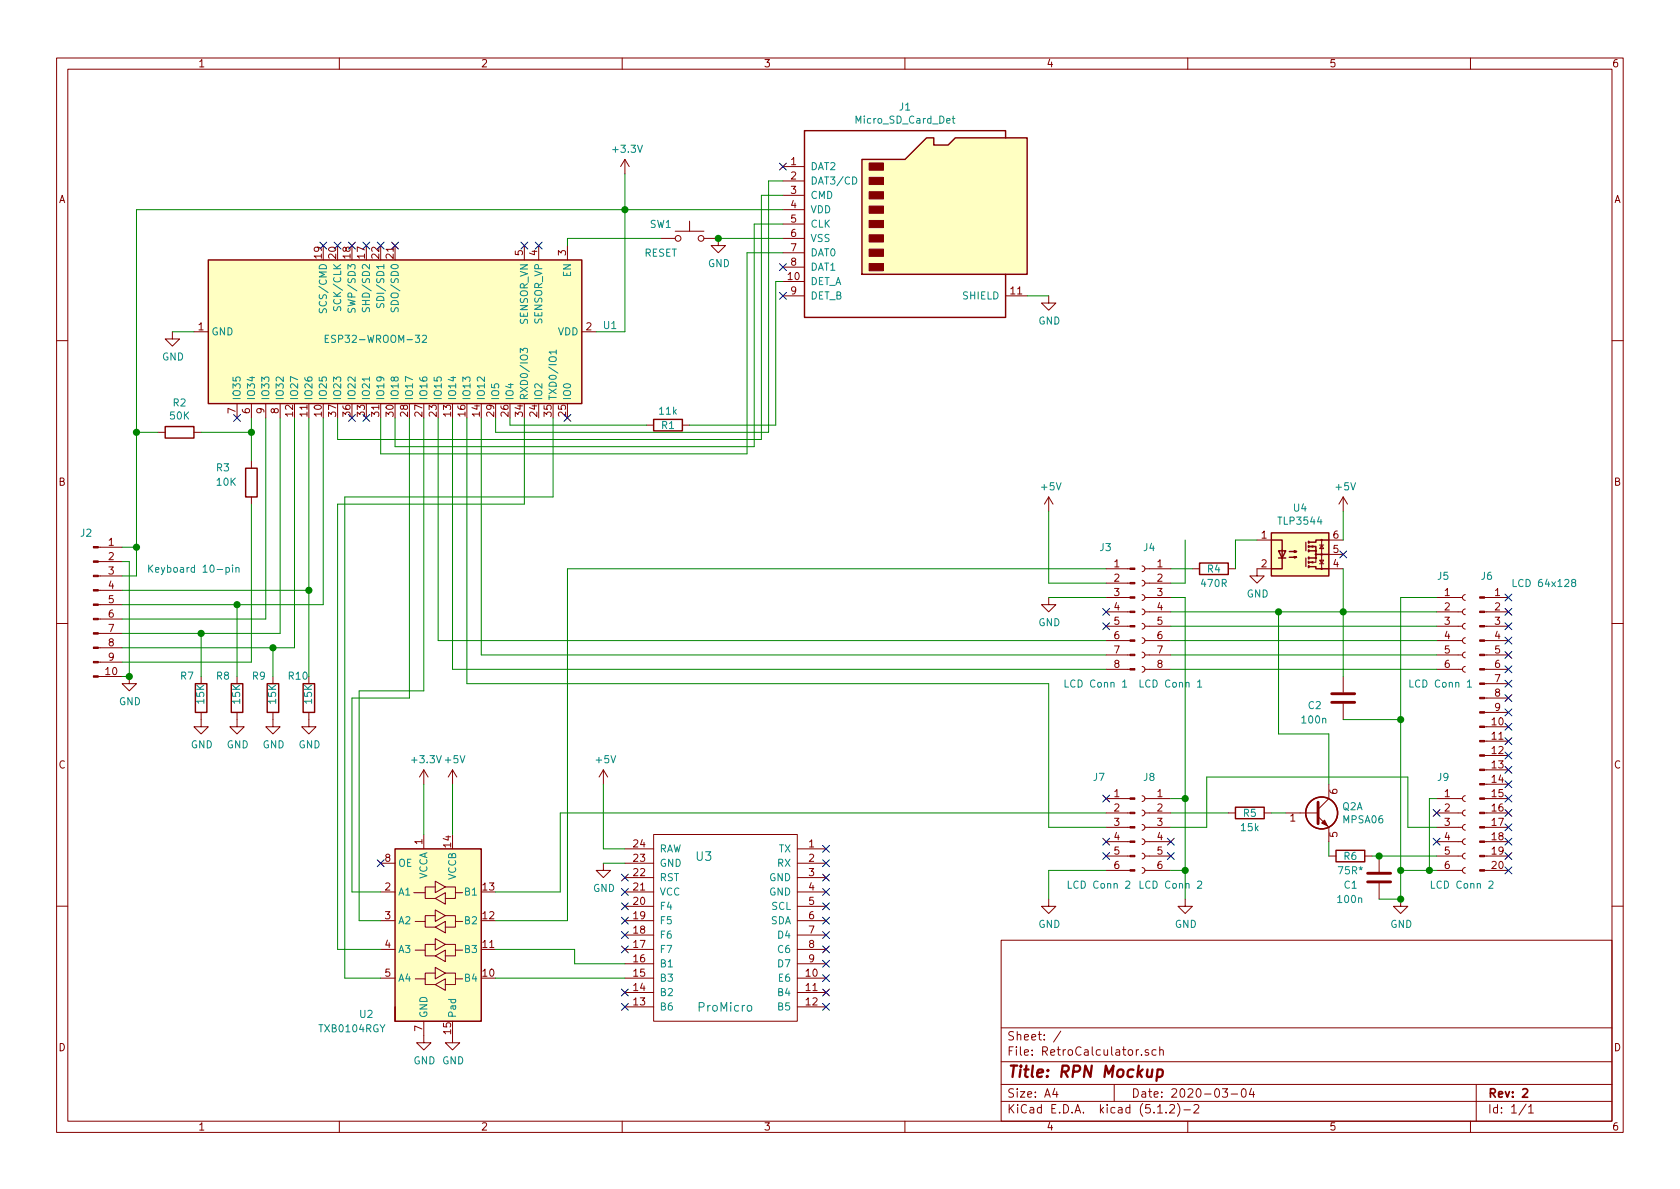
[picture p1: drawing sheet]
EESchema Schematic File Version 4
LIBS:RetroCalculator-cache
EELAYER 29 0
EELAYER END
$Descr A4 11693 8268
encoding utf-8
Sheet 1 1
Title "RPN Mockup"
Date "2020-03-04"
Rev "2"
Comp ""
Comment1 ""
Comment2 ""
Comment3 ""
Comment4 ""
$EndDescr
$Comp
L RF_Module:ESP32-WROOM-32 U1
U 1 1
P 2750 2300
F 0 "U1" V 2704 3744 50  0000 L CNN
F 1 "ESP32-WROOM-32" V 2800 1800 50  0000 L CNN
F 2 "RF_Module:ESP32-WROOM-32" H 2750 800 50  0001 C CNN
F 3 "https://www.espressif.com/sites/default/files/documentation/esp32-wroom-32_datasheet_en.pdf" H 2450 2350 50  0001 C CNN
	1    2750 2300
	0    1    1    0   
$EndComp
$Comp
L Connector:Micro_SD_Card_Det J1
U 1 1
P 6350 1550
F 0 "J1" H 6300 2367 50  0000 C CNN
F 1 "Micro_SD_Card_Det" H 6300 2276 50  0000 C CNN
F 2 "" H 8400 2250 50  0001 C CNN
F 3 "https://www.hirose.com/product/en/download_file/key_name/DM3/category/Catalog/doc_file_id/49662/?file_category_id=4&item_id=195&is_series=1" H 6350 1650 50  0001 C CNN
	1    6350 1550
	1    0    0    -1  
$EndComp
$Comp
L Device:R R2
U 1 1
P 1250 3000
F 0 "R2" V 1043 3000 50  0000 C CNN
F 1 "50K" V 1134 3000 50  0000 C CNN
F 2 "" V 1180 3000 50  0001 C CNN
F 3 "~" H 1250 3000 50  0001 C CNN
	1    1250 3000
	0    1    1    0   
$EndComp
Wire Wire Line
	1750 2900 1750 3000
Wire Wire Line
	1750 3000 1400 3000
Wire Wire Line
	1100 3000 950  3000
Wire Wire Line
	4350 1450 4350 2300
Wire Wire Line
	4350 2300 4150 2300
Wire Wire Line
	4350 1450 5450 1450
Connection ~ 4350 1450
$Comp
L Connector:Conn_01x10_Male J2
U 1 1
P 650 4200
F 0 "J2" H 600 4700 50  0000 C CNN
F 1 "Keyboard 10-pin" H 1350 4450 50  0000 C CNN
F 2 "" H 650 4200 50  0001 C CNN
F 3 "~" H 650 4200 50  0001 C CNN
	1    650  4200
	1    0    0    -1  
$EndComp
Wire Wire Line
	850  3800 950  3800
Wire Wire Line
	950  3800 950  3000
Connection ~ 950  3000
Wire Wire Line
	950  3000 950  1450
Wire Wire Line
	950  1450 4350 1450
$Comp
L power:GND #PWR02
U 1 1
P 900 4700
F 0 "#PWR02" H 900 4450 50  0001 C CNN
F 1 "GND" H 905 4527 50  0000 C CNN
F 2 "" H 900 4700 50  0001 C CNN
F 3 "" H 900 4700 50  0001 C CNN
	1    900  4700
	1    0    0    -1  
$EndComp
Wire Wire Line
	850  4700 900  4700
Wire Wire Line
	850  4600 1750 4600
$Comp
L Device:R R3
U 1 1
P 1750 3350
F 0 "R3" H 2000 3250 50  0000 R CNN
F 1 "10K" H 2000 3350 50  0000 R CNN
F 2 "" V 1680 3350 50  0001 C CNN
F 3 "~" H 1750 3350 50  0001 C CNN
	1    1750 3350
	-1   0    0    1   
$EndComp
Wire Wire Line
	1750 3500 1750 4600
Wire Wire Line
	1750 3000 1750 3200
Connection ~ 1750 3000
Wire Wire Line
	850  4000 950  4000
Wire Wire Line
	950  4000 950  3800
Connection ~ 950  3800
Wire Wire Line
	850  3900 900  3900
Wire Wire Line
	900  3900 900  4700
Wire Wire Line
	3150 2900 3150 4650
Wire Wire Line
	3450 2900 3450 3000
Wire Wire Line
	3450 3000 5350 3000
Wire Wire Line
	5350 3000 5350 1250
Wire Wire Line
	5350 1250 5450 1250
Wire Wire Line
	2350 2900 2350 3050
Wire Wire Line
	2350 3050 5300 3050
Wire Wire Line
	5300 3050 5300 1350
Wire Wire Line
	5300 1350 5450 1350
Wire Wire Line
	2750 2900 2750 3100
Wire Wire Line
	2750 3100 5250 3100
Wire Wire Line
	5250 3100 5250 1550
Wire Wire Line
	5250 1550 5450 1550
$Comp
L power:GND #PWR01
U 1 1
P 5000 1650
F 0 "#PWR01" H 5000 1400 50  0001 C CNN
F 1 "GND" H 5005 1477 50  0000 C CNN
F 2 "" H 5000 1650 50  0001 C CNN
F 3 "" H 5000 1650 50  0001 C CNN
	1    5000 1650
	1    0    0    -1  
$EndComp
Wire Wire Line
	5000 1650 5450 1650
Wire Wire Line
	2650 2900 2650 3150
Wire Wire Line
	2650 3150 5200 3150
Wire Wire Line
	5200 1750 5200 3150
Wire Wire Line
	5200 1750 5450 1750
Wire Wire Line
	3550 2900 3550 2950
Wire Wire Line
	5400 2950 5400 1950
Wire Wire Line
	5400 1950 5450 1950
Wire Wire Line
	1950 2900 1950 4400
Wire Wire Line
	1950 4400 1400 4400
$Comp
L Connector:Conn_01x20_Male J6
U 1 1
P 10300 5050
F 0 "J6" H 10350 6100 50  0000 C CNN
F 1 "LCD 64x128" H 10750 6050 50  0000 C CNN
F 2 "" H 10300 5050 50  0001 C CNN
F 3 "~" H 10300 5050 50  0001 C CNN
	1    10300 5050
	1    0    0    -1  
$EndComp
$Comp
L Connector:Conn_01x06_Male J7
U 1 1
P 7900 5750
F 0 "J7" H 8150 6100 50  0000 C CNN
F 1 "LCD Conn 2" H 8150 5350 50  0000 C CNN
F 2 "" H 7900 5750 50  0001 C CNN
F 3 "~" H 7900 5750 50  0001 C CNN
	1    7900 5750
	-1   0    0    -1  
$EndComp
$Comp
L Connector:Conn_01x08_Male J3
U 1 1
P 7900 4250
F 0 "J3" H 8150 4700 50  0000 R CNN
F 1 "LCD Conn 1" H 8400 3750 50  0000 R CNN
F 2 "" H 7900 4250 50  0001 C CNN
F 3 "~" H 7900 4250 50  0001 C CNN
	1    7900 4250
	-1   0    0    -1  
$EndComp
$Comp
L Connector:Conn_01x08_Female J4
U 1 1
P 7950 4250
F 0 "J4" H 7900 4700 50  0000 C CNN
F 1 "LCD Conn 1" H 7750 3750 50  0000 C CNN
F 2 "" H 7950 4250 50  0001 C CNN
F 3 "~" H 7950 4250 50  0001 C CNN
	1    7950 4250
	-1   0    0    -1  
$EndComp
$Comp
L Connector:Conn_01x06_Female J8
U 1 1
P 7950 5750
F 0 "J8" H 7900 6100 50  0000 C CNN
F 1 "LCD Conn 2" H 7750 5350 50  0000 C CNN
F 2 "" H 7950 5750 50  0001 C CNN
F 3 "~" H 7950 5750 50  0001 C CNN
	1    7950 5750
	-1   0    0    -1  
$EndComp
$Comp
L Connector:Conn_01x06_Female J9
U 1 1
P 10200 5750
F 0 "J9" H 10000 6100 50  0000 L CNN
F 1 "LCD Conn 2" H 9950 5350 50  0000 L CNN
F 2 "" H 10200 5750 50  0001 C CNN
F 3 "~" H 10200 5750 50  0001 C CNN
	1    10200 5750
	1    0    0    -1  
$EndComp
$Comp
L Connector:Conn_01x06_Female J5
U 1 1
P 10200 4350
F 0 "J5" H 10000 4700 50  0000 L CNN
F 1 "LCD Conn 1" H 9800 3950 50  0000 L CNN
F 2 "" H 10200 4350 50  0001 C CNN
F 3 "~" H 10200 4350 50  0001 C CNN
	1    10200 4350
	1    0    0    -1  
$EndComp
Wire Wire Line
	10000 4150 9750 4150
Wire Wire Line
	9750 4150 9750 5000
Wire Wire Line
	10000 6050 9950 6050
Connection ~ 9750 6050
Wire Wire Line
	9750 6050 9750 6250
$Comp
L Device:R R6
U 1 1
P 9400 5950
F 0 "R6" V 9400 5950 50  0000 C CNN
F 1 "75R*" V 9500 5950 50  0000 C CNN
F 2 "" V 9330 5950 50  0001 C CNN
F 3 "~" H 9400 5950 50  0001 C CNN
	1    9400 5950
	0    1    1    0   
$EndComp
$Comp
L Device:C C1
U 1 1
P 9600 6100
F 0 "C1" H 9350 6050 50  0000 L CNN
F 1 "100n" H 9300 5950 50  0000 L CNN
F 2 "" H 9638 5950 50  0001 C CNN
F 3 "~" H 9600 6100 50  0001 C CNN
	1    9600 6100
	1    0    0    -1  
$EndComp
Wire Wire Line
	9600 5950 10000 5950
Wire Wire Line
	9600 6250 9750 6250
$Comp
L power:GND #PWR04
U 1 1
P 9750 6250
F 0 "#PWR04" H 9750 6000 50  0001 C CNN
F 1 "GND" H 9755 6077 50  0000 C CNN
F 2 "" H 9750 6250 50  0001 C CNN
F 3 "" H 9750 6250 50  0001 C CNN
	1    9750 6250
	1    0    0    -1  
$EndComp
Connection ~ 9750 6250
Wire Wire Line
	8150 4150 8250 4150
Wire Wire Line
	8250 4150 8250 5550
$Comp
L power:GND #PWR03
U 1 1
P 8250 6250
F 0 "#PWR03" H 8250 6000 50  0001 C CNN
F 1 "GND" H 8255 6077 50  0000 C CNN
F 2 "" H 8250 6250 50  0001 C CNN
F 3 "" H 8250 6250 50  0001 C CNN
	1    8250 6250
	1    0    0    -1  
$EndComp
Wire Wire Line
	8150 4050 8250 4050
Wire Wire Line
	8250 4050 8250 3750
$Comp
L Device:R R4
U 1 1
P 8450 3950
F 0 "R4" V 8450 3950 50  0000 C CNN
F 1 "470R" V 8550 3950 50  0000 C CNN
F 2 "" V 8380 3950 50  0001 C CNN
F 3 "~" H 8450 3950 50  0001 C CNN
	1    8450 3950
	0    1    1    0   
$EndComp
$Comp
L Device:R R5
U 1 1
P 8700 5650
F 0 "R5" V 8700 5650 50  0000 C CNN
F 1 "15k" V 8800 5650 50  0000 C CNN
F 2 "" V 8630 5650 50  0001 C CNN
F 3 "~" H 8700 5650 50  0001 C CNN
	1    8700 5650
	0    1    1    0   
$EndComp
Wire Wire Line
	8850 5650 8950 5650
Wire Wire Line
	8150 3950 8300 3950
Wire Wire Line
	9550 5950 9600 5950
Connection ~ 9600 5950
Wire Wire Line
	9250 5850 9250 5950
Wire Wire Line
	8150 5650 8550 5650
Wire Wire Line
	10000 5550 9950 5550
Wire Wire Line
	9950 5550 9950 6050
Connection ~ 9950 6050
Wire Wire Line
	9950 6050 9750 6050
Wire Wire Line
	10000 5750 9800 5750
Wire Wire Line
	8400 5750 8150 5750
Wire Wire Line
	3350 2900 3350 4550
Wire Wire Line
	3050 2900 3050 4450
Wire Wire Line
	7700 4650 3150 4650
Wire Wire Line
	3350 4550 7700 4550
Wire Wire Line
	3050 4450 7700 4450
Wire Wire Line
	8150 5550 8250 5550
Connection ~ 8250 5550
Wire Wire Line
	8250 5550 8250 6050
Wire Wire Line
	8150 6050 8250 6050
Connection ~ 8250 6050
Wire Wire Line
	8250 6050 8250 6250
Wire Wire Line
	8150 4650 10000 4650
Wire Wire Line
	8150 4550 10000 4550
Wire Wire Line
	8150 4450 10000 4450
Wire Wire Line
	8150 4350 10000 4350
Connection ~ 900  4700
$Comp
L Device:R R1
U 1 1
P 4650 2950
F 0 "R1" V 4650 2950 50  0000 C CNN
F 1 "11k" V 4550 2950 50  0000 C CNN
F 2 "" V 4580 2950 50  0001 C CNN
F 3 "~" H 4650 2950 50  0001 C CNN
	1    4650 2950
	0    1    1    0   
$EndComp
Wire Wire Line
	3550 2950 4500 2950
Wire Wire Line
	4800 2950 5400 2950
NoConn ~ 10500 4150
NoConn ~ 10500 4250
NoConn ~ 10500 4350
NoConn ~ 10500 4450
NoConn ~ 10500 4550
NoConn ~ 10500 4650
NoConn ~ 10500 4750
NoConn ~ 10500 4850
NoConn ~ 10500 4950
NoConn ~ 10500 5050
NoConn ~ 10500 5150
NoConn ~ 10500 5250
NoConn ~ 10500 5350
NoConn ~ 10500 5450
NoConn ~ 10500 5550
NoConn ~ 10500 5650
NoConn ~ 10500 5750
NoConn ~ 10500 5850
NoConn ~ 10500 5950
NoConn ~ 10500 6050
NoConn ~ 10000 5650
NoConn ~ 10000 5850
NoConn ~ 8150 5850
NoConn ~ 8150 5950
$Comp
L power:GND #PWR0101
U 1 1
P 7300 6250
F 0 "#PWR0101" H 7300 6000 50  0001 C CNN
F 1 "GND" H 7305 6077 50  0000 C CNN
F 2 "" H 7300 6250 50  0001 C CNN
F 3 "" H 7300 6250 50  0001 C CNN
	1    7300 6250
	1    0    0    -1  
$EndComp
Wire Wire Line
	7300 6250 7300 6050
Wire Wire Line
	7300 6050 7700 6050
NoConn ~ 7700 5950
NoConn ~ 7700 5850
Wire Wire Line
	8400 5750 8400 5400
Wire Wire Line
	8400 5400 9800 5400
Wire Wire Line
	9800 5400 9800 5750
Wire Wire Line
	3250 2900 3250 4750
Wire Wire Line
	3250 4750 7300 4750
Wire Wire Line
	7300 4750 7300 5750
Wire Wire Line
	7300 5750 7700 5750
NoConn ~ 7700 5550
$Comp
L power:+5V #PWR0102
U 1 1
P 7300 3550
F 0 "#PWR0102" H 7300 3400 50  0001 C CNN
F 1 "+5V" H 7315 3723 50  0000 C CNN
F 2 "" H 7300 3550 50  0001 C CNN
F 3 "" H 7300 3550 50  0001 C CNN
	1    7300 3550
	1    0    0    -1  
$EndComp
NoConn ~ 7700 4250
$Comp
L power:GND #PWR0103
U 1 1
P 7300 4150
F 0 "#PWR0103" H 7300 3900 50  0001 C CNN
F 1 "GND" H 7305 3977 50  0000 C CNN
F 2 "" H 7300 4150 50  0001 C CNN
F 3 "" H 7300 4150 50  0001 C CNN
	1    7300 4150
	1    0    0    -1  
$EndComp
Wire Wire Line
	7300 4150 7700 4150
NoConn ~ 7700 4350
Wire Wire Line
	7300 3550 7300 4050
Wire Wire Line
	7300 4050 7700 4050
NoConn ~ 5450 1150
NoConn ~ 5450 1850
NoConn ~ 5450 2050
NoConn ~ 3750 1700
NoConn ~ 3650 1700
NoConn ~ 2750 1700
NoConn ~ 2650 1700
NoConn ~ 2550 1700
NoConn ~ 2450 1700
NoConn ~ 2350 1700
NoConn ~ 2250 1700
NoConn ~ 3950 2900
$Comp
L power:+3.3V #PWR05
U 1 1
P 4350 1200
F 0 "#PWR05" H 4350 1050 50  0001 C CNN
F 1 "+3.3V" H 4365 1373 50  0000 C CNN
F 2 "" H 4350 1200 50  0001 C CNN
F 3 "" H 4350 1200 50  0001 C CNN
	1    4350 1200
	1    0    0    -1  
$EndComp
Wire Wire Line
	4350 1200 4350 1450
$Comp
L power:GND #PWR07
U 1 1
P 1200 2300
F 0 "#PWR07" H 1200 2050 50  0001 C CNN
F 1 "GND" H 1205 2127 50  0000 C CNN
F 2 "" H 1200 2300 50  0001 C CNN
F 3 "" H 1200 2300 50  0001 C CNN
	1    1200 2300
	1    0    0    -1  
$EndComp
Wire Wire Line
	1200 2300 1350 2300
$Comp
L power:GND #PWR06
U 1 1
P 7300 2050
F 0 "#PWR06" H 7300 1800 50  0001 C CNN
F 1 "GND" H 7305 1877 50  0000 C CNN
F 2 "" H 7300 2050 50  0001 C CNN
F 3 "" H 7300 2050 50  0001 C CNN
	1    7300 2050
	1    0    0    -1  
$EndComp
Wire Wire Line
	7150 2050 7300 2050
$Comp
L Switch:SW_Push SW1
U 1 1
P 4800 1650
F 0 "SW1" H 4600 1750 50  0000 C CNN
F 1 "RESET" H 4600 1550 50  0000 C CNN
F 2 "" H 4800 1850 50  0001 C CNN
F 3 "~" H 4800 1850 50  0001 C CNN
	1    4800 1650
	1    0    0    -1  
$EndComp
Connection ~ 5000 1650
Wire Wire Line
	4600 1650 3950 1650
Wire Wire Line
	3950 1650 3950 1700
Wire Wire Line
	1850 2900 1850 4300
Wire Wire Line
	1850 4300 850  4300
Wire Wire Line
	850  4200 1650 4200
Wire Wire Line
	2250 4200 2250 2900
Wire Wire Line
	2150 4100 2150 2900
NoConn ~ 2450 2900
NoConn ~ 2550 2900
$Comp
L Device:C C2
U 1 1
P 9350 4850
F 0 "C2" H 9100 4800 50  0000 L CNN
F 1 "100n" H 9050 4700 50  0000 L CNN
F 2 "" H 9388 4700 50  0001 C CNN
F 3 "~" H 9350 4850 50  0001 C CNN
	1    9350 4850
	1    0    0    -1  
$EndComp
Wire Wire Line
	9350 5000 9750 5000
Connection ~ 9750 5000
Wire Wire Line
	9750 5000 9750 6050
$Comp
L promicro:ProMicro U3
U 1 1
P 5050 6650
F 0 "U3" H 5200 7350 60  0000 C CNN
F 1 "ProMicro" H 5050 6300 60  0000 C CNN
F 2 "" H 5150 5600 60  0000 C CNN
F 3 "" H 5150 5600 60  0000 C CNN
	1    5050 6650
	-1   0    0    -1  
$EndComp
$Comp
L Logic_LevelTranslator:TXB0104RGY U2
U 1 1
P 3050 6500
F 0 "U2" H 2550 5950 50  0000 C CNN
F 1 "TXB0104RGY" H 2450 5850 50  0000 C CNN
F 2 "Package_DFN_QFN:Texas_S-PVQFN-N14" H 3050 5750 50  0001 C CNN
F 3 "http://www.ti.com/lit/ds/symlink/txb0104.pdf" H 3160 6595 50  0001 C CNN
	1    3050 6500
	1    0    0    -1  
$EndComp
Wire Wire Line
	3450 6800 4350 6800
Wire Wire Line
	3450 6600 4000 6600
Wire Wire Line
	4000 6600 4000 6700
Wire Wire Line
	4000 6700 4350 6700
Wire Wire Line
	3650 2900 3650 3500
Wire Wire Line
	3650 3500 2350 3500
Wire Wire Line
	2350 3500 2350 6600
Wire Wire Line
	2350 6600 2650 6600
Wire Wire Line
	3850 2900 3850 3450
Wire Wire Line
	3850 3450 2400 3450
Wire Wire Line
	2400 3450 2400 6800
Wire Wire Line
	2400 6800 2650 6800
Wire Wire Line
	2450 6200 2650 6200
Wire Wire Line
	2450 4850 2450 6200
Wire Wire Line
	3450 6200 3900 6200
Wire Wire Line
	3900 6200 3900 5650
Wire Wire Line
	3900 5650 7700 5650
Wire Wire Line
	2850 2900 2850 4850
Wire Wire Line
	3450 6400 3950 6400
Wire Wire Line
	3950 6400 3950 3950
Wire Wire Line
	3950 3950 7700 3950
Wire Wire Line
	2850 4850 2450 4850
Wire Wire Line
	2950 4800 2500 4800
Wire Wire Line
	2500 4800 2500 6400
Wire Wire Line
	2500 6400 2650 6400
Wire Wire Line
	2950 2900 2950 4800
$Comp
L power:+3.3V #PWR08
U 1 1
P 2950 5450
F 0 "#PWR08" H 2950 5300 50  0001 C CNN
F 1 "+3.3V" H 2965 5623 50  0000 C CNN
F 2 "" H 2950 5450 50  0001 C CNN
F 3 "" H 2950 5450 50  0001 C CNN
	1    2950 5450
	1    0    0    -1  
$EndComp
Wire Wire Line
	2950 5450 2950 5800
$Comp
L power:+5V #PWR09
U 1 1
P 3150 5450
F 0 "#PWR09" H 3150 5300 50  0001 C CNN
F 1 "+5V" H 3165 5623 50  0000 C CNN
F 2 "" H 3150 5450 50  0001 C CNN
F 3 "" H 3150 5450 50  0001 C CNN
	1    3150 5450
	1    0    0    -1  
$EndComp
Wire Wire Line
	3150 5450 3150 5800
$Comp
L power:GND #PWR012
U 1 1
P 2950 7200
F 0 "#PWR012" H 2950 6950 50  0001 C CNN
F 1 "GND" H 2955 7027 50  0000 C CNN
F 2 "" H 2950 7200 50  0001 C CNN
F 3 "" H 2950 7200 50  0001 C CNN
	1    2950 7200
	1    0    0    -1  
$EndComp
$Comp
L power:GND #PWR013
U 1 1
P 3150 7200
F 0 "#PWR013" H 3150 6950 50  0001 C CNN
F 1 "GND" H 3155 7027 50  0000 C CNN
F 2 "" H 3150 7200 50  0001 C CNN
F 3 "" H 3150 7200 50  0001 C CNN
	1    3150 7200
	1    0    0    -1  
$EndComp
$Comp
L power:+5V #PWR010
U 1 1
P 4200 5450
F 0 "#PWR010" H 4200 5300 50  0001 C CNN
F 1 "+5V" H 4215 5623 50  0000 C CNN
F 2 "" H 4200 5450 50  0001 C CNN
F 3 "" H 4200 5450 50  0001 C CNN
	1    4200 5450
	1    0    0    -1  
$EndComp
Wire Wire Line
	4200 5450 4200 5900
Wire Wire Line
	4200 5900 4350 5900
$Comp
L power:GND #PWR011
U 1 1
P 4200 6000
F 0 "#PWR011" H 4200 5750 50  0001 C CNN
F 1 "GND" H 4205 5827 50  0000 C CNN
F 2 "" H 4200 6000 50  0001 C CNN
F 3 "" H 4200 6000 50  0001 C CNN
	1    4200 6000
	1    0    0    -1  
$EndComp
Wire Wire Line
	4200 6000 4350 6000
NoConn ~ 4350 6100
NoConn ~ 4350 6200
NoConn ~ 4350 6300
NoConn ~ 4350 6400
NoConn ~ 4350 6500
NoConn ~ 4350 6600
NoConn ~ 4350 6900
NoConn ~ 4350 7000
NoConn ~ 5750 5900
NoConn ~ 5750 6000
NoConn ~ 5750 6100
NoConn ~ 5750 6200
NoConn ~ 5750 6300
NoConn ~ 5750 6400
NoConn ~ 5750 6500
NoConn ~ 5750 6600
NoConn ~ 5750 6700
NoConn ~ 5750 6800
NoConn ~ 5750 6900
NoConn ~ 5750 7000
$Comp
L Transistor_BJT:FMB2227A Q2
U 1 1
P 9150 5650
F 0 "Q2" H 9341 5696 50  0000 L CNN
F 1 "MPSA06" H 9341 5605 50  0000 L CNN
F 2 "Package_TO_SOT_SMD:SuperSOT-6" H 9350 5750 50  0001 C CNN
F 3 "http://www.onsemi.com/pub/Collateral/FMB2227A-D.PDF" H 9150 5650 50  0001 C CNN
	1    9150 5650
	1    0    0    -1  
$EndComp
$Comp
L Relay_SolidState:TLP3544 U4
U 1 1
P 9050 3850
F 0 "U4" H 9050 4175 50  0000 C CNN
F 1 "TLP3544" H 9050 4084 50  0000 C CNN
F 2 "Package_DIP:DIP-6_W7.62mm" H 9050 3550 50  0001 C CNN
F 3 "https://toshiba.semicon-storage.com/info/docget.jsp?did=12661&prodName=TLP3544" H 9050 3850 50  0001 C CNN
	1    9050 3850
	1    0    0    -1  
$EndComp
Wire Wire Line
	8600 3950 8600 3750
Wire Wire Line
	8600 3750 8750 3750
$Comp
L power:GND #PWR015
U 1 1
P 8750 3950
F 0 "#PWR015" H 8750 3700 50  0001 C CNN
F 1 "GND" H 8755 3777 50  0000 C CNN
F 2 "" H 8750 3950 50  0001 C CNN
F 3 "" H 8750 3950 50  0001 C CNN
	1    8750 3950
	1    0    0    -1  
$EndComp
Wire Wire Line
	8150 4250 8900 4250
Wire Wire Line
	9350 3950 9350 4250
Connection ~ 9350 4250
Wire Wire Line
	9350 4250 10000 4250
Wire Wire Line
	9350 4250 9350 4700
$Comp
L power:+5V #PWR014
U 1 1
P 9350 3550
F 0 "#PWR014" H 9350 3400 50  0001 C CNN
F 1 "+5V" H 9365 3723 50  0000 C CNN
F 2 "" H 9350 3550 50  0001 C CNN
F 3 "" H 9350 3550 50  0001 C CNN
	1    9350 3550
	1    0    0    -1  
$EndComp
Wire Wire Line
	9350 3550 9350 3750
NoConn ~ 9350 3850
Connection ~ 8900 4250
Wire Wire Line
	8900 4250 9350 4250
Wire Wire Line
	8900 5100 9250 5100
Wire Wire Line
	9250 5100 9250 5450
Wire Wire Line
	8900 5100 8900 4250
NoConn ~ 2650 6000
Wire Wire Line
	850  4500 1900 4500
Wire Wire Line
	2050 4500 2050 2900
NoConn ~ 1650 2900
$Comp
L Device:R R7
U 1 1
P 1400 4850
F 0 "R7" H 1550 4700 50  0000 R CNN
F 1 "15K" V 1400 4900 50  0000 R CNN
F 2 "" V 1330 4850 50  0001 C CNN
F 3 "~" H 1400 4850 50  0001 C CNN
	1    1400 4850
	-1   0    0    1   
$EndComp
$Comp
L Device:R R8
U 1 1
P 1650 4850
F 0 "R8" H 1800 4700 50  0000 R CNN
F 1 "15K" V 1650 4900 50  0000 R CNN
F 2 "" V 1580 4850 50  0001 C CNN
F 3 "~" H 1650 4850 50  0001 C CNN
	1    1650 4850
	-1   0    0    1   
$EndComp
$Comp
L Device:R R9
U 1 1
P 1900 4850
F 0 "R9" H 2050 4700 50  0000 R CNN
F 1 "15K" V 1900 4900 50  0000 R CNN
F 2 "" V 1830 4850 50  0001 C CNN
F 3 "~" H 1900 4850 50  0001 C CNN
	1    1900 4850
	-1   0    0    1   
$EndComp
$Comp
L Device:R R10
U 1 1
P 2150 4850
F 0 "R10" H 2300 4700 50  0000 R CNN
F 1 "15K" V 2150 4900 50  0000 R CNN
F 2 "" V 2080 4850 50  0001 C CNN
F 3 "~" H 2150 4850 50  0001 C CNN
	1    2150 4850
	-1   0    0    1   
$EndComp
Wire Wire Line
	1650 4700 1650 4200
Connection ~ 1650 4200
Wire Wire Line
	1650 4200 2250 4200
Wire Wire Line
	2150 4100 2150 4700
Connection ~ 2150 4100
Wire Wire Line
	850  4100 2150 4100
Wire Wire Line
	1400 4400 1400 4700
Connection ~ 1400 4400
Wire Wire Line
	1400 4400 850  4400
Wire Wire Line
	1900 4500 1900 4700
Connection ~ 1900 4500
Wire Wire Line
	1900 4500 2050 4500
$Comp
L power:GND #PWR016
U 1 1
P 1400 5000
F 0 "#PWR016" H 1400 4750 50  0001 C CNN
F 1 "GND" H 1405 4827 50  0000 C CNN
F 2 "" H 1400 5000 50  0001 C CNN
F 3 "" H 1400 5000 50  0001 C CNN
	1    1400 5000
	1    0    0    -1  
$EndComp
$Comp
L power:GND #PWR017
U 1 1
P 1650 5000
F 0 "#PWR017" H 1650 4750 50  0001 C CNN
F 1 "GND" H 1655 4827 50  0000 C CNN
F 2 "" H 1650 5000 50  0001 C CNN
F 3 "" H 1650 5000 50  0001 C CNN
	1    1650 5000
	1    0    0    -1  
$EndComp
$Comp
L power:GND #PWR018
U 1 1
P 1900 5000
F 0 "#PWR018" H 1900 4750 50  0001 C CNN
F 1 "GND" H 1905 4827 50  0000 C CNN
F 2 "" H 1900 5000 50  0001 C CNN
F 3 "" H 1900 5000 50  0001 C CNN
	1    1900 5000
	1    0    0    -1  
$EndComp
$Comp
L power:GND #PWR019
U 1 1
P 2150 5000
F 0 "#PWR019" H 2150 4750 50  0001 C CNN
F 1 "GND" H 2155 4827 50  0000 C CNN
F 2 "" H 2150 5000 50  0001 C CNN
F 3 "" H 2150 5000 50  0001 C CNN
	1    2150 5000
	1    0    0    -1  
$EndComp
$EndSCHEMATC
